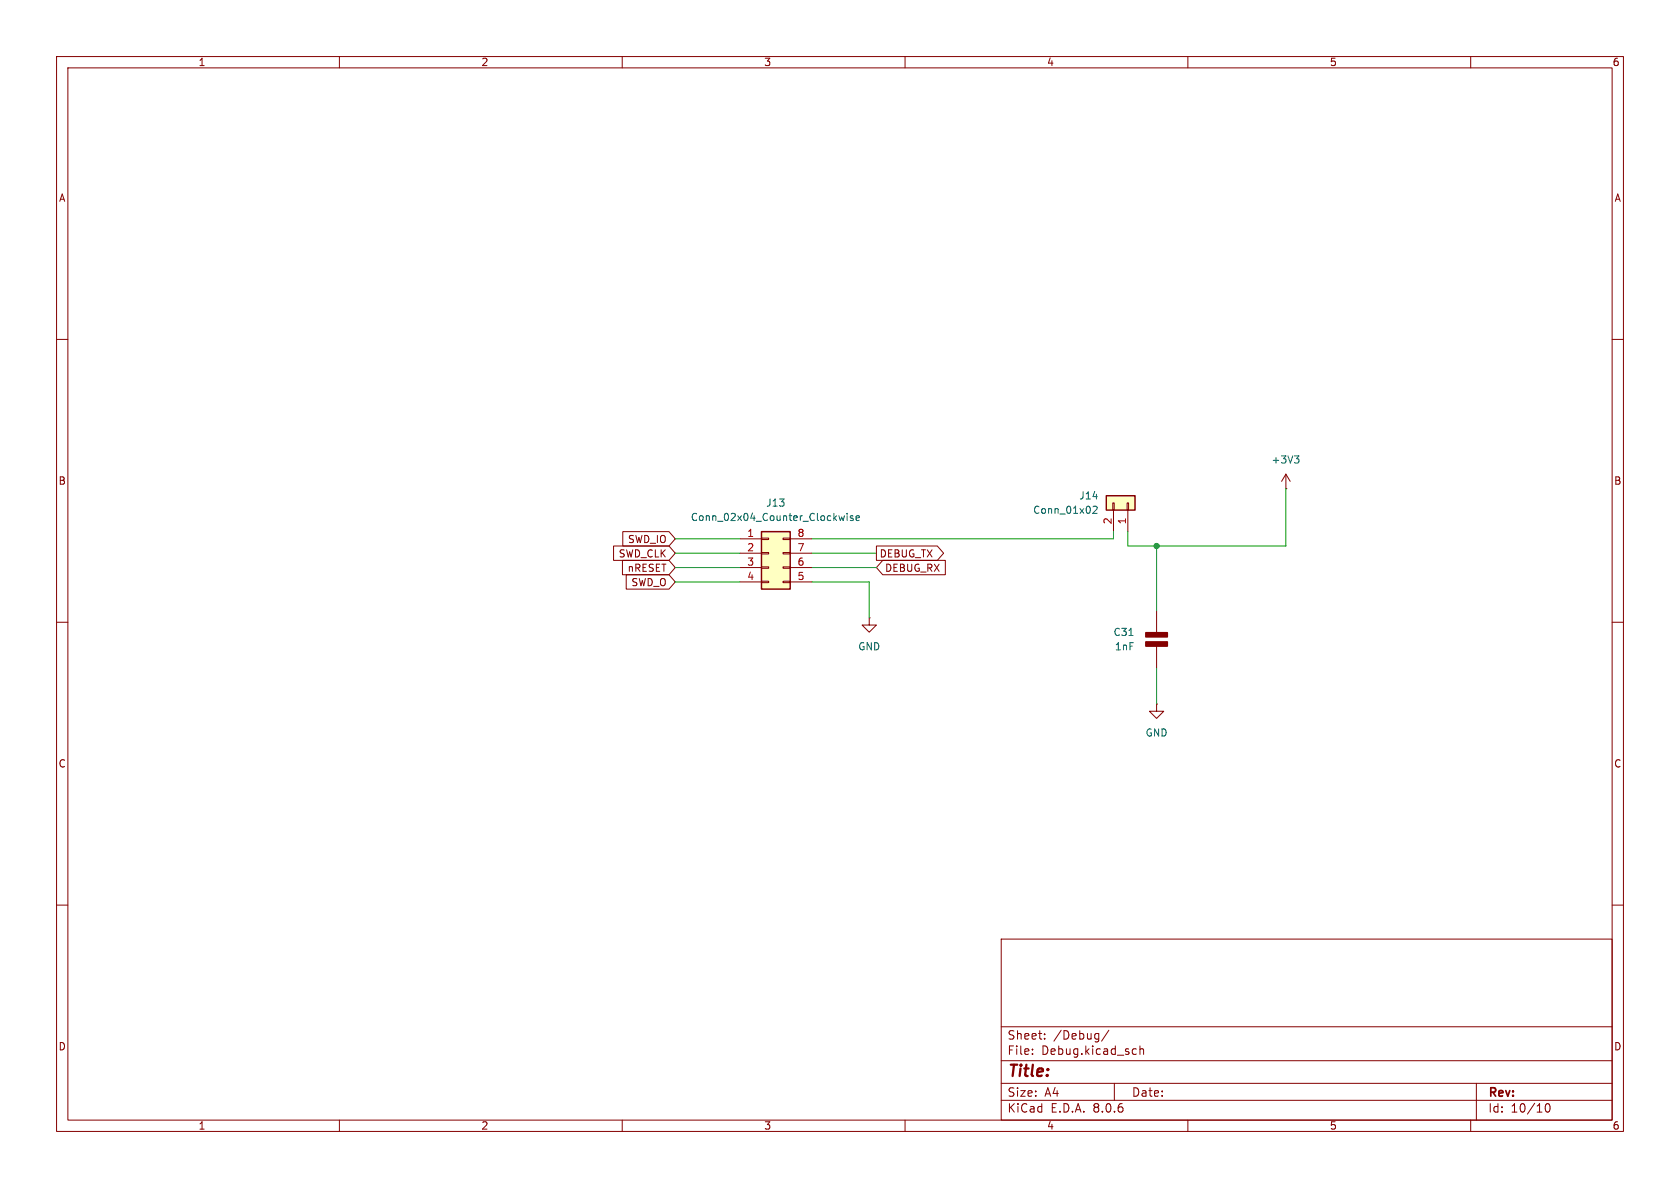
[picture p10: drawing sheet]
<svg xmlns="http://www.w3.org/2000/svg" width="297mm" height="210mm" viewBox="0 0 297 210" stroke-linecap="round" stroke-linejoin="round" font-family="sans-serif">
<g fill="none" stroke="#840000" stroke-width=".18">
<path d="M10 10h277v190h-277zM12 12h273v186h-273zM60 10v2M110 10v2M160 10v2M210 10v2M260 10v2M10 60h2M285 60h2M227.3 86.4h.1M227.3 83.8l.8 1.3M227.3 83.8v2.6"/>
<path d="M227.3 83.8l-.7 1.3M10 110h2M285 110h2M10 160h2M285 160h2M177 166h108v32h-108zM60 198v2M110 198v2M160 198v2M177 194.5h108M177 191.5h108M177 187.5h108"/>
<path d="M177 181.5h108M182.5 186.3v.1M182.5 185.5v.1M184.7 183.6v.1M184.7 182.8v.1M196 182.1l-1.3 2M197 191.5v3M200.5 185.4l.4 .1M200.9 186.3l-.4 .1M201.5 185.5l.2-.1 .4 .1 .1 .9M201.5 184.9v1.5M210 198v2"/>
<path d="M260 198v2M261 191.5v6.5M273.4 195.2l.1-.1a.81 .81 0 0 1 .6 .6 .81 .81 0 0 1-.3 .8l-.1 .1a.81 .81 0 0 1-.6-.6 .81 .81 0 0 1 .3-.8z"/>
</g>
<path d="M228.8 80.6h.8l-.4 .5M229.4 81.1l.2 .2v.3l-.2 .3" fill="none" stroke="#006464" stroke-width=".18"/>
<path d="M195.6 87.6h5.1v2.6h-5.1z" fill="#ffffc2"/>
<path d="M196.7 88.9h.3v1.3h-.3zM196.8 90.2v3.8M199.3 88.9h.2v1.3h-.2zM199.4 90.2v3.8M153.7 109.2v1.3h1.2l-1.2 1.3-1.3-1.3h1.3M153.7 109.2h.1" fill="none" stroke="#840000" stroke-width=".18"/>
<path d="M195.6 87.6h5.1v2.6h-5.1z" fill="none" stroke="#840000" stroke-width=".25"/>
<path d="M193.2 89.6l.5-.1 .3 .3-.8 .9h.8" fill="none" stroke="#006464" stroke-width=".18"/>
<path d="M134.6 94h5.1v10.1h-5.1z" fill="#ffffc2"/>
<g fill="none" stroke="#840000" stroke-width=".18">
<path d="M108.5 96.5h9.8l1.1 1.3-1.1 1.3h-9.8zM110 99.1h8.3l1.1 1.2-1.1 1.3h-8.3zM110.1 94h8.2l1.1 1.3-1.1 1.2h-8.2zM130.8 95.3h3.8M130.8 97.8h3.8M134.6 97.7h1.3v.2h-1.3zM134.6 95.1h1.3v.3h-1.3zM138.4 97.7h1.3v.2h-1.3zM138.4 95.1h1.3v.3h-1.3zM139.7 95.3h3.8M139.7 97.8h3.8M154.9 96.5h10.8l1.1 1.3-1.1 1.3h-10.8z"/>
<path d="M156.1 99.1h11v2.5h-11l-1.2-1.3zM110.7 101.6h7.6l1.1 1.3-1.1 1.2h-7.6zM130.8 100.3h3.8M130.8 102.9h3.8M134.6 102.7h1.3v.3h-1.3zM134.6 100.2h1.3v.3h-1.3zM138.4 102.7h1.3v.3h-1.3zM138.4 100.2h1.3v.3h-1.3zM139.7 100.3h3.8M139.7 102.9h3.8M204.5 108v3.8M204.5 114.2v3.9"/>
<path d="M204.5 124.5v1.2h-1.3l1.3 1.3 1.2-1.3h-1.2M204.5 124.5h.1"/>
</g>
<path d="M134.6 94h5.1v10.1h-5.1z" fill="none" stroke="#840000" stroke-width=".25"/>
<path d="M149.3 91.2l-.3 .8-.2-.6M149.8 90.7v.2M149.8 91.2v.8M150.8 91.2h-.3l-.2 .2 .1 .1 .4 .2v.3h-.5M151.3 91.6l.6-.1v-.3h-.4l-.2 .2 .1 .6h.5M199.6 112.3h.7" fill="none" stroke="#006464" stroke-width=".18"/>
<g fill="#840000" stroke="#840000" stroke-width=".25">
<path d="M202.6 113.5h3.8v.7h-3.8z"/>
<path d="M202.6 111.8h3.8v.8h-3.8z"/>
</g>
<path d="M119.4 95.3h11.4M119.4 97.8h11.4M143.5 97.8h11.4M196.8 94v1.3h-53.3M204.5 96.5v11.5M227.3 86.4v10.1h-27.9v-2.5M119.4 102.9h11.4M119.4 100.3h11.4M143.5 102.9h10.2v6.3M143.5 100.3h11.4M204.5 118.1v6.4" fill="none" stroke="#009600" stroke-width=".18"/>
<circle cx="204.5" cy="96.5" r=".46" fill="#009600" stroke="#009600" stroke-width=".18"/>
<text font-size="2.8" fill="#840000" x="178" y="190.9">Title:</text>
<g font-size="2.1" fill="#840000">
<text x="178" y="184">Sheet:</text>
<text x="186.2" y="184">/Debug/</text>
<text x="178" y="186.7">File:</text>
<text x="184.1" y="186.7">Debug.kicad_sch</text>
<text x="178" y="196.9">KiCad</text>
<text x="178" y="194.1">Size:</text>
<text x="184.7" y="194.1">A4</text>
<text x="185.7" y="196.9">E.D.A.</text>
<text x="193.3" y="196.9">8.0.6</text>
<text x="200" y="194.1">Date:</text>
<text x="263" y="194.3">Rev:</text>
<text x="263" y="196.9">Id:</text>
<text x="267.1" y="196.9">10/10</text>
</g>
<g font-size="1.8" fill="#840000">
<text x="35" y="11.9">1</text>
<text x="85" y="11.9">2</text>
<text x="135" y="11.9">3</text>
<text x="185" y="11.9">4</text>
<text x="235" y="11.9">5</text>
<text x="285" y="11.9">6</text>
<text x="10.3" y="35.9">A</text>
<text x="285.3" y="35.9">A</text>
<text x="10.3" y="85.9">B</text>
<text x="285.3" y="85.9">B</text>
<text x="109.3" y="98.7">SWD_CLK</text>
<text x="110.9" y="101.3">nRESET</text>
<text x="110.9" y="96.2">SWD_IO</text>
<text x="155.4" y="98.7">DEBUG_TX</text>
<text x="156.4" y="101.3">DEBUG_RX</text>
<text x="111.5" y="103.8">SWD_O</text>
<text x="10.3" y="135.9">C</text>
<text x="285.3" y="135.9">C</text>
<text x="10.3" y="185.9">D</text>
<text x="285.3" y="185.9">D</text>
<text x="35" y="199.9">1</text>
<text x="85" y="199.9">2</text>
<text x="135" y="199.9">3</text>
<text x="185" y="199.9">4</text>
<text x="235" y="199.9">5</text>
<text x="285" y="199.9">6</text>
</g>
<g font-size="1.8" fill="#006464">
<text x="224.7" y="82.1">+3V3</text>
<text x="135.4" y="89.8">J13</text>
<text x="190.7" y="88.5">J14</text>
<text x="122" y="92.3">Conn_02x04_Counter_Clockwise</text>
<text x="182.5" y="91">Conn_01x02</text>
<text x="196.8" y="112.6">C31</text>
<text x="151.6" y="115.2">GND</text>
<text x="197" y="115.2">1nF</text>
<text x="202.4" y="130.4">GND</text>
</g>
<g font-size="1.8" fill="#a90000">
<text x="132" y="95">1</text>
<text x="140.9" y="95">8</text>
<text x="196.6" y="92.8" transform="rotate(-90 196.6 92.8)">2</text>
<text x="199.1" y="92.8" transform="rotate(-90 199.1 92.8)">1</text>
<text x="132" y="97.5">2</text>
<text x="132" y="100.1">3</text>
<text x="140.9" y="100.1">6</text>
<text x="140.9" y="97.5">7</text>
<text x="132" y="102.6">4</text>
<text x="140.9" y="102.6">5</text>
</g>
</svg>
